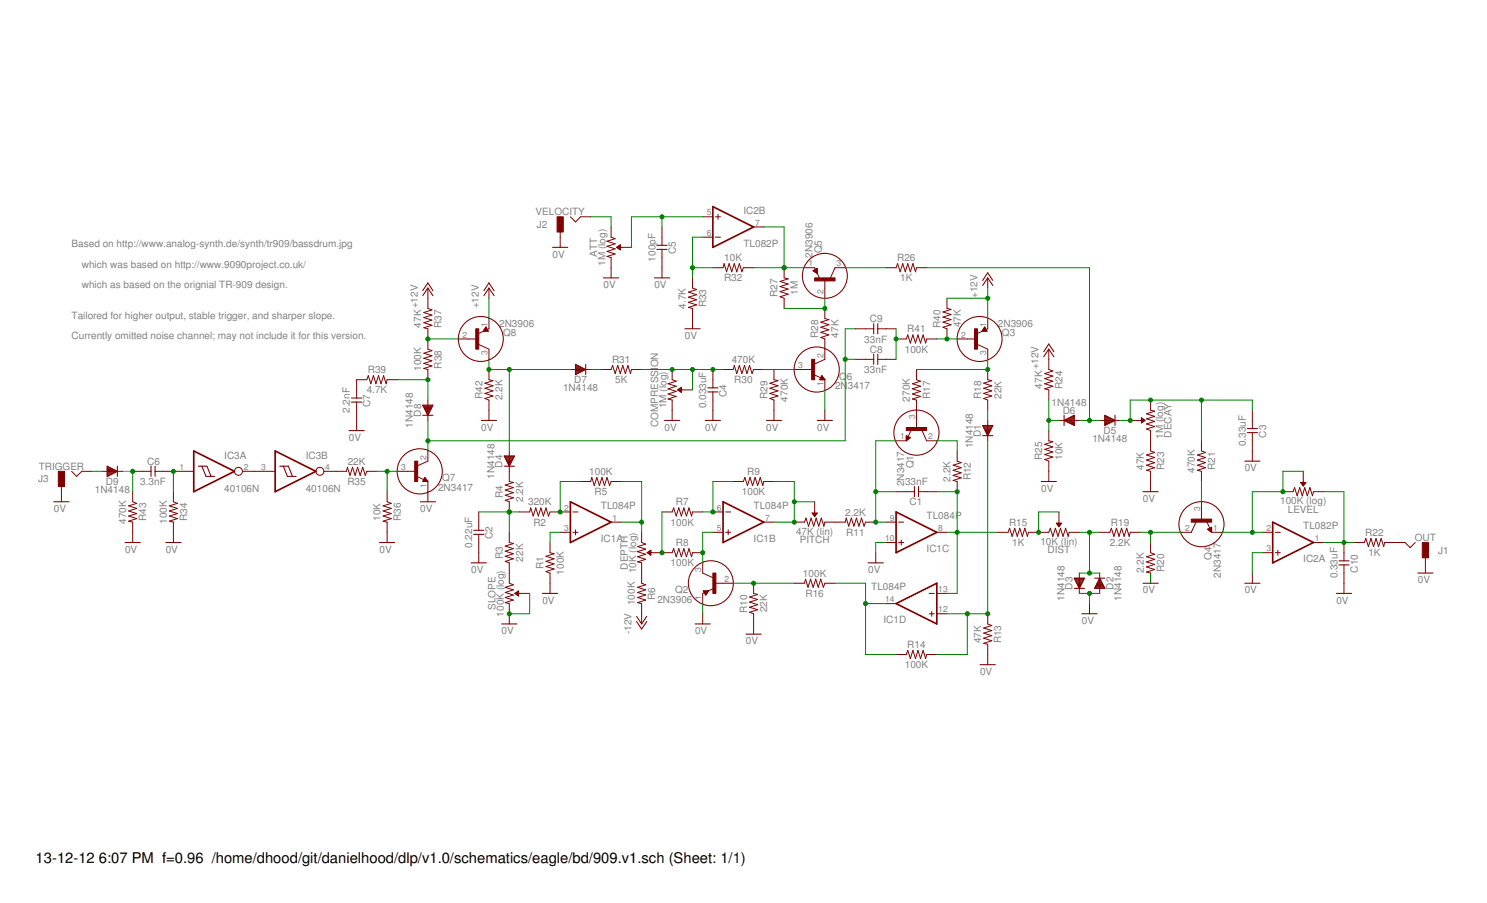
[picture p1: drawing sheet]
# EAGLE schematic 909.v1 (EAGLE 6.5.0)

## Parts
ATT  1M (log)  R-VAR  [R-VAR]
C1  33nF  CC-US025-024X044  [C025-024X044]
C2  0.22uF  CC-US025-024X044  [C025-024X044]
C3  0.33uF  CC-US025-024X044  [C025-024X044]
C4  0.033uF  CC-US025-024X044  [C025-024X044]
C5  100pF  CC-US025-024X044  [C025-024X044]
C6  3.3nF  CC-US025-024X044  [C025-024X044]
C7  2.2nF  CC-US025-024X044  [C025-024X044]
C8  33nF  CC-US025-024X044  [C025-024X044]
C9  33nF  CC-US025-024X044  [C025-024X044]
C10  0.33uF  CC-US025-024X044  [C025-024X044]
COMPRESSION  1M (log)  R-VAR  [R-VAR]
D1  1N4148  [DO35-7]
D2  1N4148  [DO35-7]
D3  1N4148  [DO35-7]
D4  1N4148  [DO35-7]
D5  1N4148  [DO35-7]
D6  1N4148  [DO35-7]
D7  1N4148  [DO35-7]
D8  1N4148  [DO35-7]
D9  1N4148  [DO35-7]
DECAY  1M (log)  R-VAR  [R-VAR]
DEPTH  10K (log)  R-VAR  [R-VAR]
DIST  10K (lin)  R-VAR  [R-VAR]
IC1  TL084P  [DIL14]
IC2  TL082P  [DIL08]
IC3  40106N  [DIL14]
J1  OUT  JACK-M  [JACK-M]
J2  VELOCITY  JACK-M  [JACK-M]
J3  TRIGGER  JACK-M  [JACK-M]
LEVEL  100K (log)  R-VAR  [R-VAR]
PITCH  47K (lin)  R-VAR  [R-VAR]
Q1  2N3417  [TO92]
Q2  2N3906  [TO92]
Q3  2N3906  [TO92]
Q4  2N3417  [TO92]
Q5  2N3906  [TO92]
Q6  2N3417  [TO92]
Q7  2N3417  [TO92]
Q8  2N3906  [TO92]
R1  100K  R0309/10  [0309/10]
R2  320K  R0309/10  [0309/10]
R3  22K  R0309/10  [0309/10]
R4  2.2K  R0309/10  [0309/10]
R5  100K  R0309/10  [0309/10]
R6  100K  R0309/10  [0309/10]
R7  100K  R0309/10  [0309/10]
R8  100K  R0309/10  [0309/10]
R9  100K  R0309/10  [0309/10]
R10  22K  R0309/10  [0309/10]
R11  2.2K  R0309/10  [0309/10]
R12  2.2K  R0309/10  [0309/10]
R13  47K  R0309/10  [0309/10]
R14  100K  R0309/10  [0309/10]
R15  1K  R0309/10  [0309/10]
R16  100K  R0309/10  [0309/10]
R17  270K  R0309/10  [0309/10]
R18  22K  R0309/10  [0309/10]
R19  2.2K  R0309/10  [0309/10]
R20  2.2K  R0309/10  [0309/10]
R21  470K  R0309/10  [0309/10]
R22  1K  R0309/10  [0309/10]
R23  47K  R0309/10  [0309/10]
R24  47K  R0309/10  [0309/10]
R25  10K  R0309/10  [0309/10]
R26  1K  R0309/10  [0309/10]
R27  1M  R0309/10  [0309/10]
R28  47K  R0309/10  [0309/10]
R29  470K  R0309/10  [0309/10]
R30  470K  R0309/10  [0309/10]
R31  5K  R0309/10  [0309/10]
R32  10K  R0309/10  [0309/10]
R33  4.7K  R0309/10  [0309/10]
R34  100K  R0309/10  [0309/10]
R35  22K  R0309/10  [0309/10]
R36  10K  R0309/10  [0309/10]
R37  47K  R0309/10  [0309/10]
R38  100K  R0309/10  [0309/10]
R39  4.7K  R0309/10  [0309/10]
R40  47K  R0309/10  [0309/10]
R41  100K  R0309/10  [0309/10]
R42  2.2K  R0309/10  [0309/10]
R43  470K  R0309/10  [0309/10]
SLOPE  100K (log)  R-VAR  [R-VAR]

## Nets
0V: ATT.R2 C2.1 C3.1 C4.1 C5.1 C7.1 C10.1 COMPRESSION.R2 D2.A D3.C IC1.10(C:+IN) IC2.3(A:+IN) J1.GND J2.GND J3.GND Q2.1(E) Q6.1(E) Q7.1(E) R1.1 R10.1 R13.2 R20.2 R23.2 R25.1 R29.1 R33.2 R34.2 R36.2 R42.1 R43.2 SLOPE.R2 SLOPE.VAR
+12V: Q3.1(E) Q8.1(E) R24.1 R37.1 R40.2
-12V: R6.2
N$1: D4.C R4.2
N$2: R3.1 SLOPE.R1
N$3: IC1.2(A:-IN) R2.1 R5.2
N$4: C2.2 R2.2 R3.2 R4.1
N$5: IC1.3(A:+IN) R1.2
N$6: IC1.7(B:OUT) PITCH.R1 PITCH.VAR R9.2
N$7: DEPTH.R1 IC1.1(A:OUT) R5.1
N$8: DEPTH.R2 R6.1
N$9: IC1.6(B:-IN) R7.2 R9.1
N$10: IC1.5(B:+IN) Q2.3(C) R8.2
N$11: PITCH.R2 R11.2
N$12: DEPTH.VAR R7.1 R8.1
N$13: C1.1 IC1.9(C:-IN) Q1.1(E) R11.1
N$14: Q2.2(B) R10.2 R16.2
N$15: Q1.3(B) R17.2
N$16: Q3.3(C) R17.1 R18.2
N$17: Q1.2(C) R12.1
N$18: C1.2 IC1.8(C:OUT) IC1.13(D:-IN) R12.2 R15.1
N$19: DIST.R1 DIST.VAR R15.2
N$20: D2.C D3.A DIST.R2 R19.1
N$21: C6.2 R43.1
N$22: D1.C IC1.12(D:+IN) R13.1 R14.2
N$23: IC1.14(D:OUT) R14.1 R16.1
N$24: D1.A R18.1
N$25: D5.A D6.A R26.2
N$26: Q4.2(C) R19.2 R20.1
N$27: DECAY.R1 R23.1
N$28: IC2.2(A:-IN) LEVEL.R1 LEVEL.VAR Q4.1(E)
N$29: D9.A J3.HOT
N$30: J1.HOT R22.2
N$31: C8.2 C9.2 D8.C Q7.2(C)
N$32: D6.C R24.2 R25.2
N$33: C10.2 IC2.1(A:OUT) LEVEL.R2 R22.1
N$34: Q5.3(C) R26.1
N$35: IC2.7(B:OUT) Q5.1(E) R27.2 R32.1
N$36: Q5.2(B) R27.1 R28.2
N$37: Q6.2(C) R28.1
N$38: Q6.3(B) R29.2 R30.1
N$39: C4.2 COMPRESSION.R1 COMPRESSION.VAR R30.2 R31.2
N$40: D7.C R31.1
N$41: ATT.VAR C5.2 IC2.5(B:+IN)
N$42: IC2.6(B:-IN) R32.2 R33.1
N$43: C6.1 IC3.1(A:I) R34.1
N$44: IC3.2(A:O) IC3.3(B:I)
N$45: ATT.R1 J2.HOT
N$46: IC3.4(B:O) R35.2
N$47: Q7.3(B) R35.1 R36.1
N$48: Q8.2(B) R37.2 R38.1
N$49: D8.A R38.2 R39.2
N$50: C7.2 R39.1
N$51: C3.2 D5.C DECAY.R2 DECAY.VAR R21.1
N$52: C8.1 C9.1 R41.1
N$53: Q3.2(B) R40.1 R41.2
N$54: Q4.3(B) R21.2
N$55: D4.A D7.A Q8.3(C) R42.2
Unconnected: D9.C IC3.5(C:I) IC3.6(C:O) IC3.8(D:O) IC3.9(D:I) IC3.10(E:O) IC3.11(E:I) IC3.12(F:O) IC3.13(F:I)

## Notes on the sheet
- Based on http://www.analog-synth.de/synth/tr909/bassdrum.jpg
- which was based on http://www.9090project.co.uk/
- which as based on the orignial TR-909 design.
- Tailored for higher output, stable trigger, and sharper slope.
- Currently omitted noise channel; may not include it for this version.

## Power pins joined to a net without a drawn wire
V+: IC1.4(P:V+) IC2.8(P:V+)
V-: IC1.11(P:V-) IC2.4(P:V-)
VDD: IC3.14(P:VDD)
VSS: IC3.7(P:VSS)
